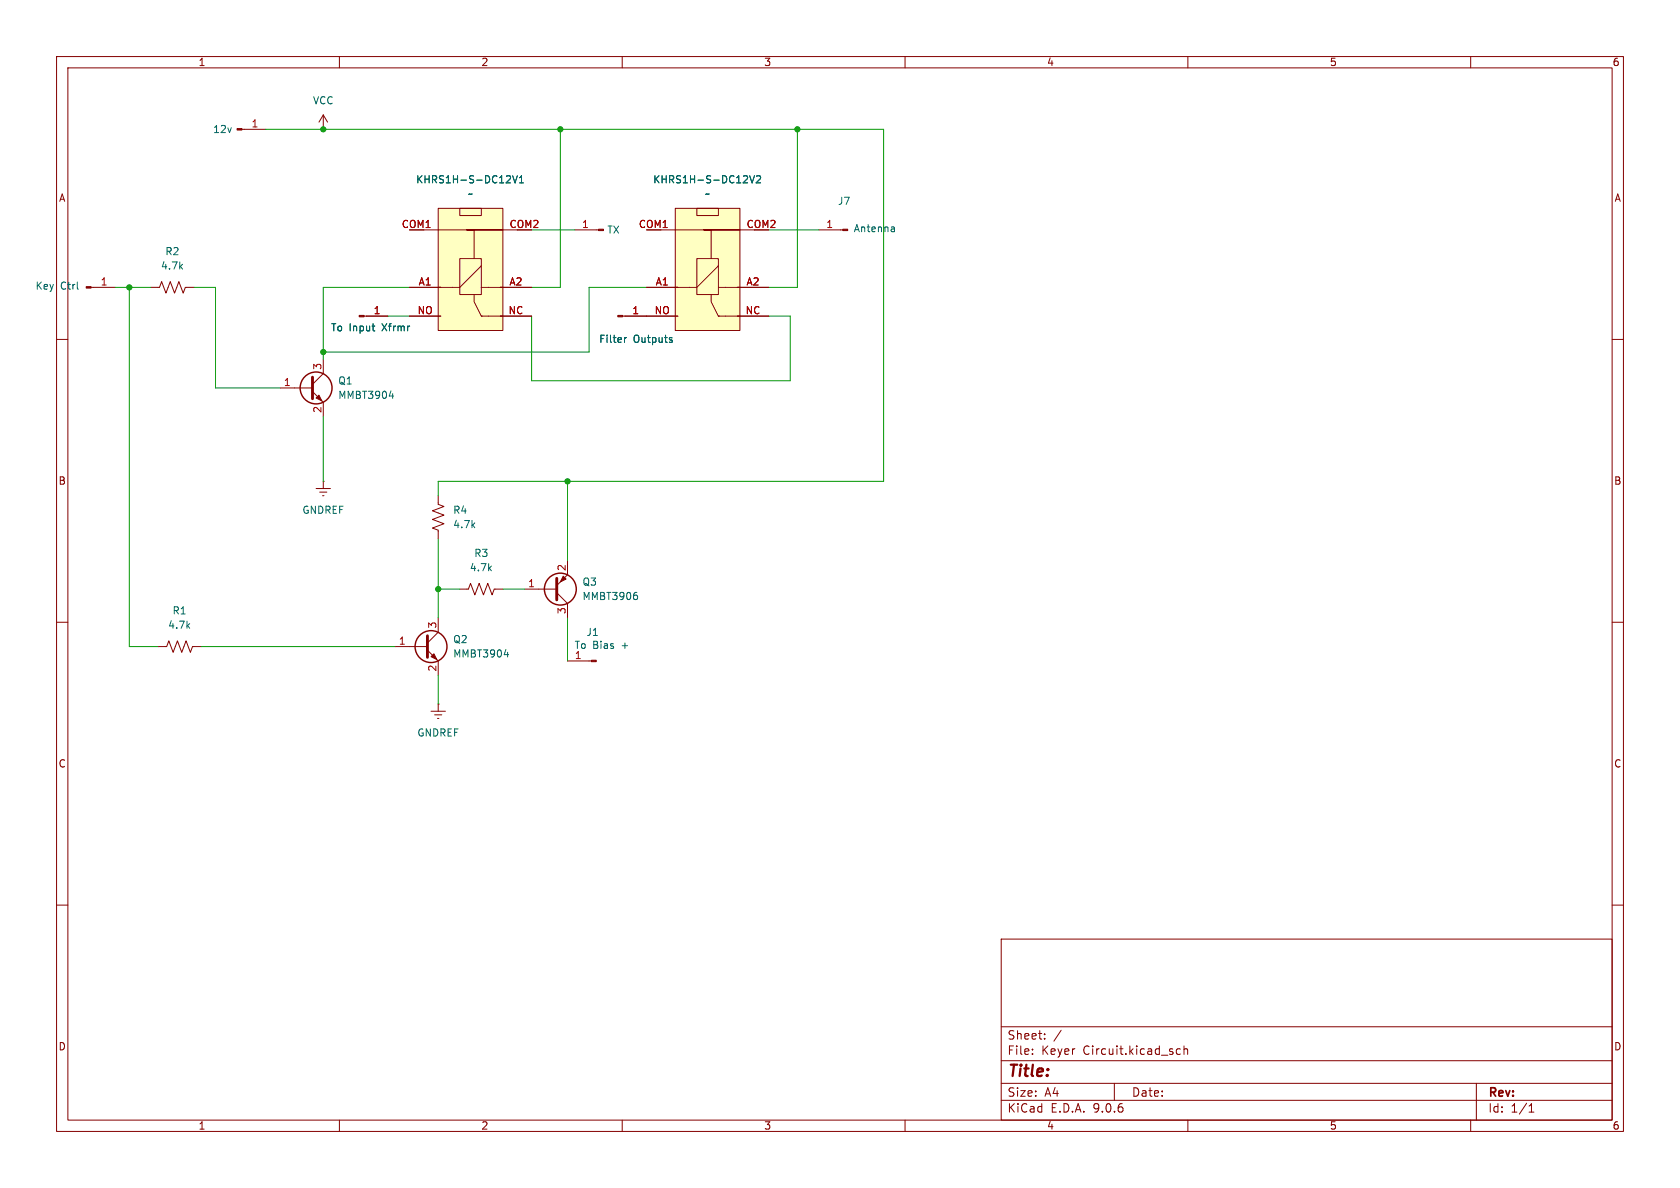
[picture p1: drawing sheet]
<svg xmlns="http://www.w3.org/2000/svg" width="297mm" height="210mm" viewBox="0 0 297 210" stroke-linecap="round" stroke-linejoin="round" font-family="sans-serif">
<g fill="none" stroke="#840000" stroke-width=".18">
<path d="M10 10h277v190h-277zM12 12h273v186h-273zM60 10v2M110 10v2M160 10v2M210 10v2M260 10v2M10 60h2M285 60h2M10 110h2M285 110h2M10 160h2"/>
<path d="M177 166h108v32h-108zM285 160h2M60 198v2M110 198v2M160 198v2M177 194.5h108M177 191.5h108M177 187.5h108M177 181.5h108M182.5 186.3v.1M182.5 185.5v.1M184.7 183.6v.1"/>
<path d="M184.7 182.8v.1M187.6 182.1l-1.3 2M197 191.5v3M208.7 185.5l-.5-.1-.2 .3v.4l.1 .2h.6M209.3 185.5l.2-.1 .4 .1 .1 .9M209.3 184.9v1.5M210 198v2M260 198v2M261 191.5v6.5M270.3 196.6h.9M270.3 195.5l.4-.4v1.5"/>
</g>
<path d="M77.5 36.8h11.4v21.6h-11.4z" fill="#ffffc2"/>
<g fill="none" stroke="#840000" stroke-width=".18">
<path d="M77.5 36.8h11.4v21.6h-11.4zM81.3 36.8h3.8v1.3h-3.8zM72.4 55.9h5.5M74.9 40.6h14h-6.4h1.3v5.1M81.3 45.7h3.8v6.4h-3.8zM83.8 52.1v1.2l1.3 2.6M85.1 55.9h.1M85.1 47l-3.8 3.8h-8.9M85.1 50.8h8.9M85.1 55.9h8.9M88.9 40.6h2.5M101.6 40.6h4.2"/>
<path d="M100.3 99.1v2.5l-1.9 1.9M69.8 114.3h5.8M75.6 114.9l1.9 1.9v2.6M77.5 109.2v2.6l-1.9 1.9M92.7 104.1h5.7M98.4 104.8l1.9 1.9v2.5M100.3 116.8h4.2M76.2 125.7h2.5M76.8 126.4h1.3M77.3 127h.3M77.5 124.5h.1M77.5 124.5v1.2"/>
</g>
<path d="M89.7 31.1h.4l.2 .3-.8 .9h.8M90.6 31.1l.4 1.2 .5-1.2M91.8 32.3h.8M91.8 31.4l.4-.3v1.2M89.1 115.7h.8M89.7 115.3v.8M112.4 104.7h.2M112.5 105.2l.2 .2v.3l-.2 .3" fill="none" stroke="#006464" stroke-width=".18"/>
<path d="M75.6 112.4v3.8M98.4 102.2v3.8" fill="none" stroke="#840000" stroke-width=".51"/>
<g fill="none" stroke="#840000" stroke-width=".25">
<circle cx="76.2" cy="114.3" r="2.82"/>
<circle cx="99.1" cy="104.1" r="2.82"/>
</g>
<g fill="#840000" stroke="#840000" stroke-width=".18">
<path d="M99.6 101.9l.5 .5-1 .5z"/>
<path d="M104.5 116.7h.9v.3h-.9z"/>
<path d="M76.2 116.1l.5-.5 .5 1z"/>
<path d="M105.8 40.5h.9v.3h-.9z"/>
</g>
<path d="M119.4 36.8h11.4v21.6h-11.4z" fill="#ffffc2"/>
<g fill="none" stroke="#840000" stroke-width=".18">
<path d="M42.8 22.9h4.2M57.1 22.9h.1M57.1 20.3v2.6M57.1 20.3l-.7 1.3M57.1 20.3l.8 1.3M119.4 36.8h11.4v21.6h-11.4zM123.2 36.8h3.8v1.3h-3.8zM16.1 50.8h4.2M26.7 50.8h1.5l.4-1 .7 2 .8-2 .8 2 .7-2 .8 2 .4-1h1.5M64.4 55.9h4.2M72.4 50.8h5.5M72.4 55.9h5.5"/>
<path d="M88.4 50.8h5.6M88.4 55.9h5.6M110.1 55.9h9.7M116.8 40.6h14h-6.3h1.2v5.1M123.2 45.7h3.8v6.4h-3.8zM125.7 52.1v1.2l1.3 2.6M127 55.9h.1M127 47l-3.8 3.8h-8.9M127 50.8h8.9M127 55.9h8.9M130.8 40.6h2.5M144.8 40.6h4.2"/>
<path d="M49.5 68.6h5.7M55.2 69.2l1.9 1.9v2.6M57.1 63.5v2.5l-1.9 1.9M55.9 86.4h2.5M56.5 87h1.3M57 87.6h.3M57.1 85.1h.1M57.1 85.1v1.3M77.5 87.6v1.6l1 .3-2 .8 2 .8-2 .7 2 .8-2 .7 1 .4v1.6M27.9 114.3h1.6l.3-1 .8 2 .8-2 .7 2 .8-2 .8 2 .3-1h1.6M81.3 104.1h1.5l.4-1 .7 2.1 .8-2.1 .8 2.1 .7-2.1 .8 2.1 .4-1.1h1.5"/>
</g>
<g fill="none" stroke="#006464" stroke-width=".18">
<path d="M89.7 31.1h.4l.2 .3-.8 .9h.8M90.6 31.1l.4 1.2 .5-1.2M91.8 32.3h.8M91.8 31.4l.4-.3v1.2M131.4 32.3h.8M132.1 31.2v.4M132.5 31.1l.5 1.2 .4-1.2M133.7 31.2l.5-.1 .3 .3-.8 .9h.8M65.8 57.6h.5M66.1 58.5h.2M110.4 59.7v.8M110.8 59.7l-.4 .2"/>
<path d="M118.7 59.7h.1M158 40.1l.1 .2v.7M158.1 40.9l-.4 .1M158.1 40.4l-.4 .1M68.8 70h.8M69.4 69.6v.8M118.7 60.1l.2 .2-.2 .2"/>
</g>
<path d="M55.2 66.7v3.8" fill="none" stroke="#840000" stroke-width=".51"/>
<circle cx="55.9" cy="68.6" r="2.82" fill="none" stroke="#840000" stroke-width=".25"/>
<g fill="#840000" stroke="#840000" stroke-width=".18">
<path d="M55.9 70.4l.5-.5 .5 1z"/>
<path d="M41.9 22.7h.9v.3h-.9z"/>
<path d="M63.5 55.8h.9v.2h-.9z"/>
<path d="M149 40.5h.9v.3h-.9z"/>
<path d="M15.2 50.7h.9v.2h-.9z"/>
<path d="M109.2 55.8h.9v.2h-.9z"/>
</g>
<g fill="none" stroke="#009600" stroke-width=".18">
<path d="M47 22.9h109.2v62.2h-78.7v2.5M99.1 22.9v27.9h-5.1M141 22.9v27.9h-5.1M20.3 50.8h6.4M22.9 50.8v63.5h5M34.3 50.8h3.8v17.8h11.4M68.6 55.9h3.8M72.4 50.8h-15.3v12.7M94 55.9v11.4h45.7v-11.4h-3.8M94 40.6h7.6M114.3 50.8h-10.2v11.4h-47M135.9 40.6h8.9"/>
<path d="M57.1 73.7v11.4M77.5 95.3v13.9M100.3 85.1v14M35.6 114.3h34.2M77.5 119.4v5.1M77.5 104.1h3.8M88.9 104.1h3.8M100.3 109.2v7.6"/>
</g>
<g fill="#009600" stroke="#009600" stroke-width=".18">
<circle cx="141" cy="22.9" r=".46"/>
<circle cx="57.1" cy="22.9" r=".46"/>
<circle cx="99.1" cy="22.9" r=".46"/>
<circle cx="22.9" cy="50.8" r=".46"/>
<circle cx="77.5" cy="104.1" r=".46"/>
<circle cx="57.1" cy="62.2" r=".46"/>
<circle cx="100.3" cy="85.1" r=".46"/>
</g>
<text font-size="2.8" fill="#840000" x="178" y="190.9">Title:</text>
<g font-size="2.1" fill="#840000">
<text x="178" y="184">Sheet:</text>
<text x="178" y="186.7">File:</text>
<text x="184.1" y="186.7">Keyer</text>
<text x="191.5" y="186.7">Circuit.kicad_sch</text>
<text x="178" y="196.9">KiCad</text>
<text x="178" y="194.1">Size:</text>
<text x="184.7" y="194.1">A4</text>
<text x="185.7" y="196.9">E.D.A.</text>
<text x="193.3" y="196.9">9.0.6</text>
<text x="200" y="194.1">Date:</text>
<text x="263" y="194.3">Rev:</text>
<text x="263" y="196.9">Id:</text>
<text x="267.1" y="196.9">1/1</text>
</g>
<g font-size="1.8" fill="#840000">
<text x="35" y="11.9">1</text>
<text x="85" y="11.9">2</text>
<text x="135" y="11.9">3</text>
<text x="185" y="11.9">4</text>
<text x="235" y="11.9">5</text>
<text x="285" y="11.9">6</text>
<text x="10.3" y="35.9">A</text>
<text x="285.3" y="35.9">A</text>
<text x="10.3" y="85.9">B</text>
<text x="285.3" y="85.9">B</text>
<text x="10.3" y="135.9">C</text>
<text x="285.3" y="135.9">C</text>
<text x="10.3" y="185.9">D</text>
<text x="285.3" y="185.9">D</text>
<text x="35" y="199.9">1</text>
<text x="85" y="199.9">2</text>
<text x="135" y="199.9">3</text>
<text x="185" y="199.9">4</text>
<text x="235" y="199.9">5</text>
<text x="285" y="199.9">6</text>
</g>
<g font-size="1.8" fill="#006464">
<text x="37.6" y="23.7">12v</text>
<text x="55.2" y="18.6">VCC</text>
<text x="73.5" y="32.6">KHRS1H-S-DC12V1</text>
<text x="82.6" y="35.2">~</text>
<text x="115.4" y="32.6">KHRS1H-S-DC12V2</text>
<text x="124.5" y="35.2">~</text>
<text x="107.3" y="41.5">TX</text>
<text x="148" y="36.4">J7</text>
<text x="150.8" y="41.2">Antenna</text>
<text x="28.4" y="47.9">4.7k</text>
<text x="29.1" y="45.3">R2</text>
<text x="6.2" y="51.4">Key</text>
<text x="10.7" y="51.4">Ctrl</text>
<text x="58.4" y="58.8">To Input</text>
<text x="67.7" y="58.8">Xfrmr</text>
<text x="105.8" y="60.8">Filter</text>
<text x="112" y="60.8">Outputs</text>
<text x="59.7" y="68.2">Q1</text>
<text x="59.7" y="70.7">MMBT3904</text>
<text x="53.4" y="91">GNDREF</text>
<text x="80" y="91">R4</text>
<text x="80" y="93.6">4.7k</text>
<text x="83" y="101.2">4.7k</text>
<text x="83.7" y="98.7">R3</text>
<text x="102.9" y="103.7">Q3</text>
<text x="102.9" y="106.3">MMBT3906</text>
<text x="29.6" y="111.4">4.7k</text>
<text x="30.4" y="108.8">R1</text>
<text x="80" y="113.9">Q2</text>
<text x="103.6" y="112.6">J1</text>
<text x="80" y="116.4">MMBT3904</text>
<text x="101.5" y="114.9">To Bias</text>
<text x="110" y="114.9">+</text>
<text x="73.7" y="130.4">GNDREF</text>
</g>
<g font-size="1.8" fill="#a90000">
<text x="44.4" y="22.6">1</text>
<text x="70.9" y="40.4">COM1</text>
<text x="90" y="40.4">COM2</text>
<text x="102.8" y="40.4">1</text>
<text x="112.8" y="40.4">COM1</text>
<text x="131.9" y="40.4">COM2</text>
<text x="146" y="40.4">1</text>
<text x="17.7" y="50.5">1</text>
<text x="73.9" y="50.5">A1</text>
<text x="90" y="50.5">A2</text>
<text x="115.8" y="50.5">A1</text>
<text x="131.9" y="50.5">A2</text>
<text x="66" y="55.6">1</text>
<text x="73.7" y="55.6">NO</text>
<text x="89.8" y="55.6">NC</text>
<text x="111.7" y="55.6">1</text>
<text x="115.6" y="55.6">NO</text>
<text x="131.7" y="55.6">NC</text>
<text x="56.9" y="65.5" transform="rotate(-90 56.9 65.5)">3</text>
<text x="50.1" y="68.3">1</text>
<text x="56.9" y="73.1" transform="rotate(-90 56.9 73.1)">2</text>
<text x="100.1" y="101" transform="rotate(-90 100.1 101)">2</text>
<text x="93.3" y="103.9">1</text>
<text x="77.2" y="111.2" transform="rotate(-90 77.2 111.2)">3</text>
<text x="100.1" y="108.7" transform="rotate(-90 100.1 108.7)">3</text>
<text x="70.4" y="114">1</text>
<text x="77.2" y="118.8" transform="rotate(-90 77.2 118.8)">2</text>
<text x="101.5" y="116.6">1</text>
</g>
</svg>
